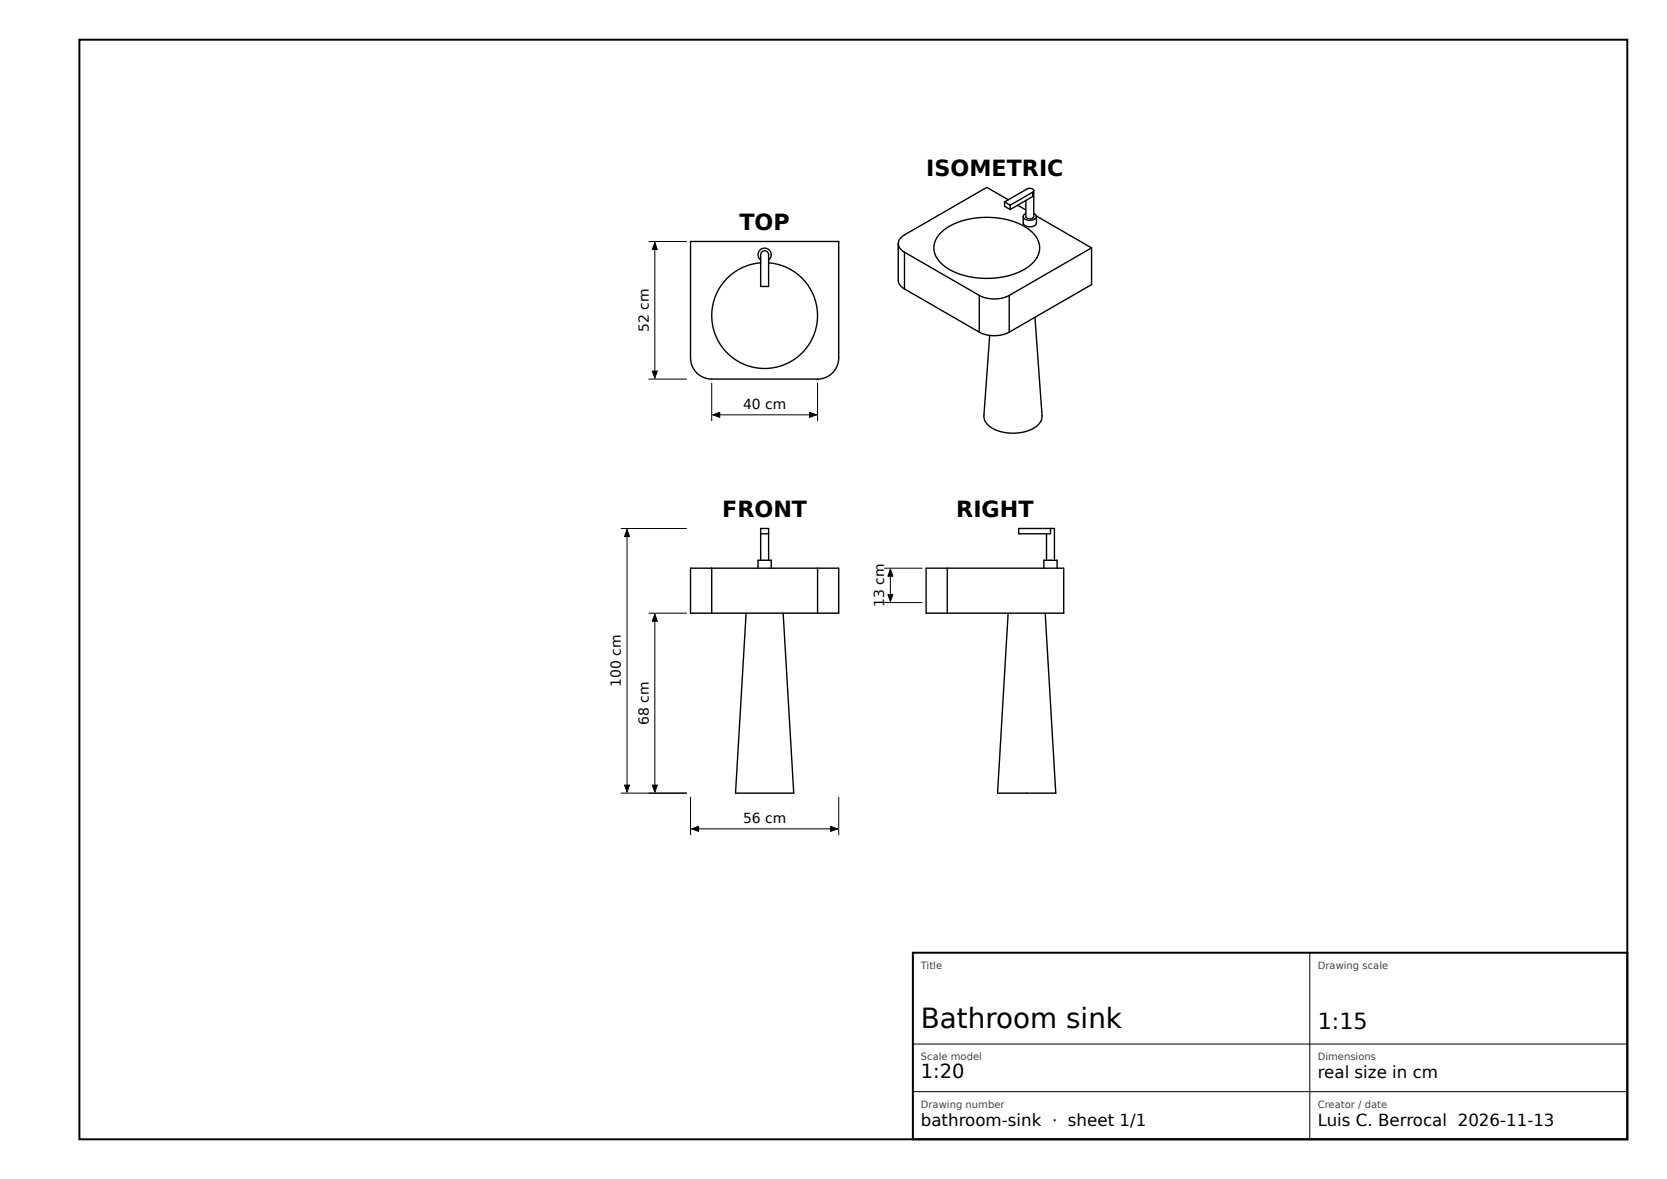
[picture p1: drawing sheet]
<svg xmlns="http://www.w3.org/2000/svg" width="420mm" height="297mm" viewBox="0 0 420 297" stroke-linecap="round" stroke-linejoin="round" font-family="sans-serif">
<path d="M20 10h390v277h-390zM230 240h180v47h-180z" fill="none" stroke="#000" stroke-width=".5"/>
<g fill="none" stroke="#000" stroke-width=".25">
<path d="M163.5 60.8h9.5M165 61.1v34.1M163.5 95.5h9.5M179.3 96.5v9.5M206 96.5v9.5M179.6 104.5h26.1M156.5 133.1h16.5M158 133.4v66.1M163.5 154.5h9.5M165 154.7v44.8M222.8 151.8h9.5M222.8 143.1h9.5"/>
<path d="M224.3 143.4v8.1M156.5 199.8h16.5M174 200.8v9.5M174.2 208.8h36.8M211.3 200.8v9.5M330 240v47M230 275h180M230 263h180"/>
</g>
<g fill="none" stroke="#000" stroke-width=".35">
<path d="M237.4 58.3a19.2 19.2 0 0 1 16.4-2.9 11.4 11.4 0 0 1 7.6 4.9 5.1 5.1 0 0 1-1.7 6.4 19 19 0 0 1-15.8 2.9 11.2 11.2 0 0 1-8.1-5.1 5.1 5.1 0 0 1 1.6-6.2zM253.1 50.9v1.1l1.4 .8M253.1 50.9l1.4 .8M254 50.3l-5.4-3.1-20.7 12a2.77 2.77 0 0 0-1.6 2.2M254.5 51.7v1.1M256.4 51.7l2.1 1.2M257.8 54.6v1.6a1.92 1.92 0 0 0 3.3 0v-1.6M257.8 54.6a1.92 1.92 0 0 0 3.3 0M258.5 53.8l-.6 .4-.1 .4M260.2 48.4v1.1l-5.7 3.3M260.2 48.4l-5.7 3.3M260.5 53.8l.4 .3 .2 .5"/>
<path d="M260.5 48v6.6a1.15 1.15 0 0 1-2 0v-4.1M260.5 48l-.3 .4M260.5 48l-.5-.5h-1l-5.9 3.4M261.1 54.4l13.9 8M174 60.8h37.3v29.4a5.3 5.3 0 0 1-5.3 5.3h-26.7a5.3 5.3 0 0 1-5.3-5.3zM191.6 66.2a13.3 13.3 0 0 0-10.3 20.3 13.3 13.3 0 0 0 22.7 0 13.3 13.3 0 0 0-10.4-20.3M191.6 65.5a1.67 1.67 0 0 1-.2-2.5 1.67 1.67 0 0 1 2.5 0 1.67 1.67 0 0 1-.3 2.5M192.1 63.4a1 1 0 0 1 1.5 .8v8h-2v-8zM226.3 61.4a2.69 2.69 0 0 0 1.6 2.1M226.3 61.4v9.2a2.69 2.69 0 0 0 1.6 2.2M227.9 63.5l18.8 10.9M227.9 72.8l18.8 10.9"/>
<path d="M227.9 63.5v9.3M246.7 74.4a8.3 8.3 0 0 0 7.6 0M246.7 74.4v9.3M254.3 74.4v9.3M260.8 79.9l1.7 24.8a4.3 4.3 0 0 1-3.4 3.8 10.9 10.9 0 0 1-10.1-1.4 3.1 3.1 0 0 1-1.1-2.4l1.5-20.2M275 62.4l-20.7 12M275 62.4v9.3l-20.7 12M246.7 83.7a8.3 8.3 0 0 0 7.6 0M191.6 134.5h2M256.7 133.1h8v1.4h-8zM263.7 134.5v6.6M264.7 133.1h1v8"/>
<path d="M179.3 143.1h-5.3v11.4h5.3M179.3 143.1h26.7M179.3 154.5h26.7M179.3 143.1v11.4M188 154.5l-2.7 45.3h14.7l-2.7-45.3M191 143.1v-2h3.3v2M191.6 141.1v-8h2v8M206 143.1h5.3v11.4h-5.3M206 143.1v11.4M238.7 143.1h-5.4v11.4h5.4M238.7 143.1h29.3v11.4h-29.3M238.7 143.1v11.4"/>
<path d="M254 154.5l-2.7 45.3h14.7l-2.7-45.3M263 143.1v-2h3.3v2"/>
</g>
<path d="M165 61.1l.6 1.8h-1.3zM164.3 93.5h1.3l-.6 1.7zM179.6 104.5l1.7-.6v1.2zM204 103.9l1.7 .6-1.7 .6zM158 133.4l.6 1.8h-1.3zM165 154.7l.6 1.8h-1.3zM224.3 143.4l.7 1.8h-1.3zM223.7 149.8h1.3l-.7 1.7zM157.3 197.8h1.3l-.6 1.7zM164.3 197.8h1.3l-.6 1.7zM174.2 208.8l1.8-.6v1.2zM209.3 208.2l1.7 .6-1.7 .6z" fill="#000" stroke="#000" stroke-width=".25"/>
<text font-size="7" x="232" y="259">Bathroom sink</text>
<g font-size="5.6">
<text x="233.4" y="44.2">ISOMETRIC</text>
<text x="186.3" y="57.9">TOP</text>
<text x="182" y="130.2">FRONT</text>
<text x="240.9" y="130.2">RIGHT</text>
<text x="332" y="259.3">1:15</text>
</g>
<text font-size="4.9" x="232" y="271.5">1:20</text>
<g font-size="4.2">
<text x="332" y="271.6">real size in cm</text>
<text x="232" y="283.6">bathroom-sink · sheet 1/1</text>
<text x="332" y="283.6">Luis C. Berrocal 2026-11-13</text>
</g>
<g font-size="3.5">
<text x="163.5" y="83.6" transform="rotate(-90 163.5 83.6)">52 cm</text>
<text x="187.2" y="103">40 cm</text>
<text x="222.8" y="152.9" transform="rotate(-90 222.8 152.9)">13 cm</text>
<text x="156.5" y="173" transform="rotate(-90 156.5 173)">100 cm</text>
<text x="163.5" y="182.6" transform="rotate(-90 163.5 182.6)">68 cm</text>
<text x="187.2" y="207.3">56 cm</text>
</g>
<g font-size="2.5" fill="#444">
<text x="232" y="244.1">Title</text>
<text x="332" y="244.1">Drawing scale</text>
<text x="232" y="267.1">Scale model</text>
<text x="332" y="267.1">Dimensions</text>
<text x="232" y="279.1">Drawing number</text>
<text x="332" y="279.1">Creator / date</text>
</g>
</svg>
